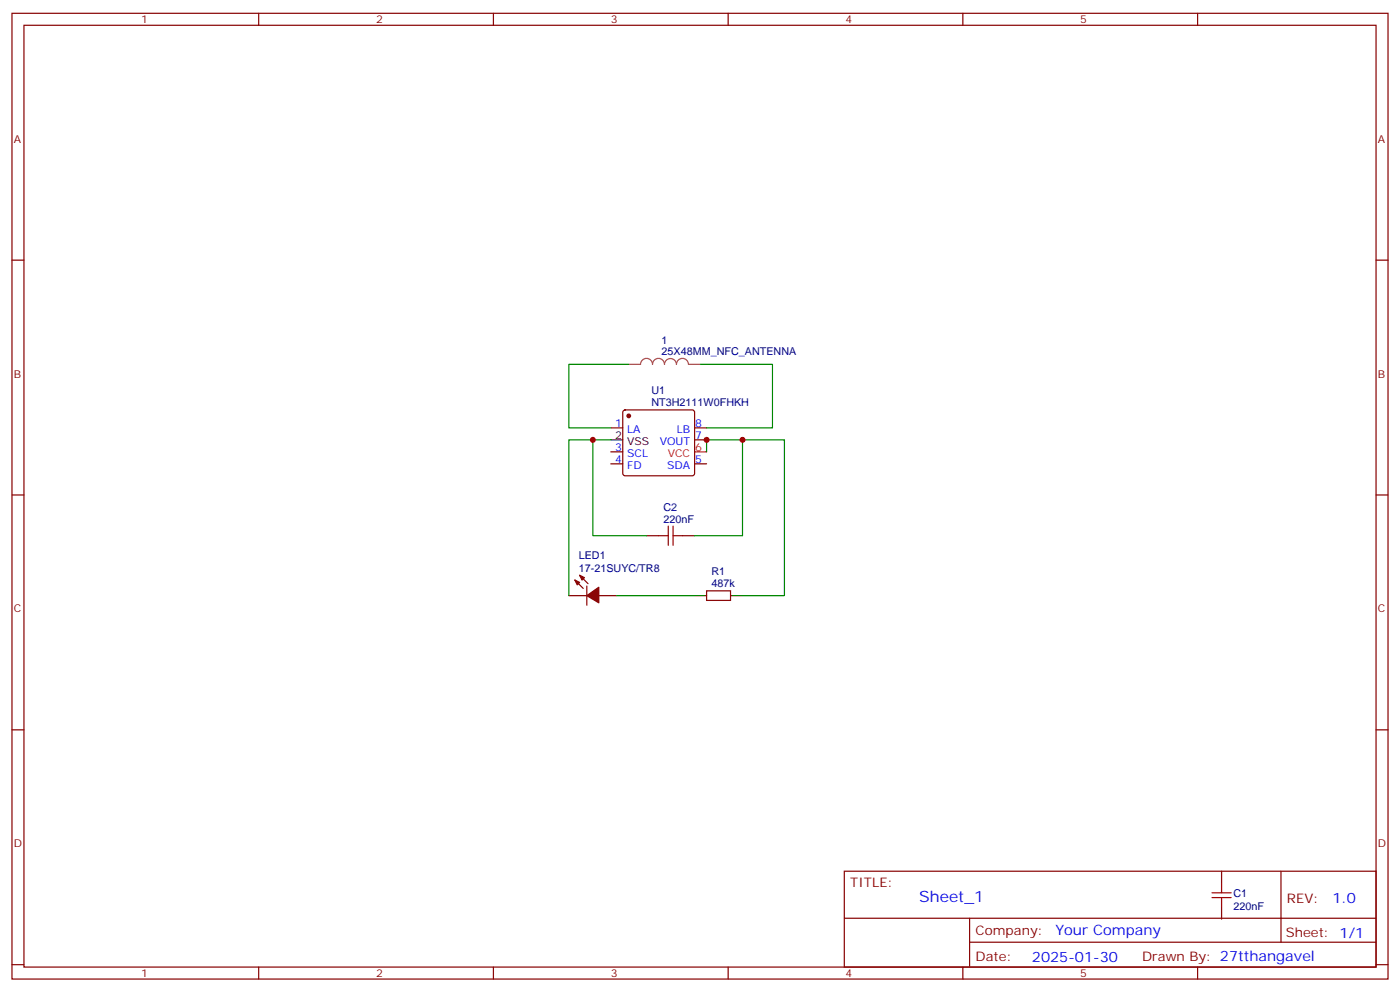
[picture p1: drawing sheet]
<svg xmlns="http://www.w3.org/2000/svg" width="412mm" height="292mm" viewBox="0 0 412 292" stroke-linecap="round" stroke-linejoin="round" font-family="sans-serif">
<g fill="none" stroke="#870000" stroke-width=".35">
<path d="M3.5 3.9h405.4v284.4h-405.4zM7.1 7.4h398.2v277.3h-398.2zM76.2 3.9v3.5M145.3 3.9v3.5M214.5 3.9v3.5M283.6 3.9v3.5M352.8 3.9v3.5M3.5 76.6h3.6M405.3 76.6h3.6M179.9 126h3.5M179.9 136.6h3.5M179.9 133h3.5"/>
<path d="M183.7 120.9l.4-.2h19.8l.5 .2 .2 .5v18l-.2 .5-.5 .2h-19.8l-.4-.2-.3-.5v-18zM204.6 126h3.5M204.6 129.5h3.5M204.6 136.6h3.5M3.5 145.7h3.6M190.5 157.7h3.5M201.1 157.7h3.5M405.3 145.7h3.6M167.6 175.4h5.3M169.3 170.8l2.5 2.4M170.7 169.4l2.5 2.4M172.9 172.5v5.7"/>
<path d="M176.4 175.4h5.3M208.1 174h7.1v2.8h-7.1zM3.5 214.9h3.6M405.3 214.9h3.6M248.7 256.5h156.6v28.2h-156.6zM359.8 256.5v3.5M377.3 256.5v20.9M248.7 270.4h156.5M285.6 277.4h119.6M285.6 270.4v14.1M359.8 267.1v3.5M3.5 284h3.6"/>
<path d="M76.2 284.7v3.6M145.3 284.7v3.6M214.5 284.7v3.6M283.6 284.7v3.6M352.8 284.7v3.6M405.3 284h3.6"/>
</g>
<path d="M204.6 133h3.5" fill="none" stroke="#f00" stroke-width=".35"/>
<path d="M179.9 129.5h3.5M204.6 175.4h3.5M215.2 175.4h3.5" fill="none" stroke="#000" stroke-width=".35"/>
<g fill="#870000" stroke="#870000" stroke-width=".35">
<path d="M169.3 170.8l1.4 .7-.7 .7z"/>
<path d="M170.7 169.4l1.5 .7-.8 .7z"/>
<path d="M172.9 175.4l3.5-2.5v4.6z"/>
<circle cx="185.2" cy="122.4" r=".53"/>
</g>
<path d="M194 157.7h2.8M196.8 154.9v5.6M198.3 157.7h2.8M198.3 154.9v5.6M357 262.9h5.7M357 264.3h5.7M359.8 260v2.9M359.8 264.3v2.8" fill="none" stroke="#a10000" stroke-width=".35"/>
<path d="M185.2 107.3h3.5a1.76 1.76 0 0 1 1.7-1.8 1.76 1.76 0 0 1 1.8 1.8 1.76 1.76 0 0 1 1.8-1.8 1.76 1.76 0 0 1 1.7 1.8 1.76 1.76 0 0 1 1.8-1.7 1.76 1.76 0 0 1 1.8 1.7 1.76 1.76 0 0 1 1.7-1.8 1.76 1.76 0 0 1 1.8 1.8M202.9 107.3h3.5" fill="none" stroke="#a64a4a" stroke-width=".35"/>
<path d="M185.2 107.3h-17.6v18.7h12.3M206.4 107.3h21.1v18.7h-19.4M174.6 129.5v28.2h15.9M179.9 129.5h-12.3v45.9M208.1 133v-3.5h23v45.9h-12.4M218.7 129.5v28.2h-14.1M181.7 175.4h22.9" fill="none" stroke="#008700" stroke-width=".35"/>
<g fill="#c00">
<circle cx="208.1" cy="129.5" r=".88"/>
<circle cx="174.6" cy="129.5" r=".88"/>
<circle cx="218.7" cy="129.5" r=".88"/>
</g>
<text font-size="4.6" fill="#00f" x="270.8" y="265.5">Sheet_1</text>
<g font-size="4.2" fill="#00f">
<text x="392.5" y="265.8">1.0</text>
<text x="310.9" y="275.3">Your Company</text>
<text x="304" y="283.1">2025-01-30</text>
</g>
<g font-size="3.9" fill="#800">
<text x="250.5" y="261.1">TITLE:</text>
<text x="379.1" y="265.8">REV:</text>
<text x="287.4" y="275.3">Company:</text>
<text x="378.7" y="275.9">Sheet: 1/1</text>
<text x="287.4" y="283">Date:</text>
<text x="336.4" y="283.1">Drawn By: 27tthangavel</text>
</g>
<g font-size="3.2" fill="#800">
<text x="41.6" y="6.9">1</text>
<text x="110.8" y="6.9">2</text>
<text x="179.9" y="6.9">3</text>
<text x="249.1" y="6.9">4</text>
<text x="318.2" y="6.9">5</text>
<text x="4.1" y="42">A</text>
<text x="405.9" y="42">A</text>
<text x="4.1" y="111.2">B</text>
<text x="405.9" y="111.2">B</text>
<text x="4.1" y="180.3">C</text>
<text x="405.9" y="180.3">C</text>
<text x="4.1" y="249.4">D</text>
<text x="405.9" y="249.4">D</text>
<text x="41.6" y="287.7">1</text>
<text x="110.8" y="287.7">2</text>
<text x="179.9" y="287.7">3</text>
<text x="249.1" y="287.7">4</text>
<text x="318.2" y="287.7">5</text>
</g>
<g font-size="3.2" fill="#000080">
<text x="194.9" y="101.2">1</text>
<text x="194.9" y="104.5">25X48MM_NFC_ANTENNA</text>
<text x="191.9" y="119.6">NT3H2111W0FHKH</text>
<text x="191.9" y="115.9">U1</text>
<text x="195.5" y="153.8">220nF</text>
<text x="195.5" y="150.6">C2</text>
<text x="170.5" y="164.6">LED1</text>
<text x="170.5" y="168.3">17-21SUYC/TR8</text>
<text x="209.5" y="172.9">487k</text>
<text x="209.5" y="169.2">R1</text>
<text x="363.4" y="267.9">220nF</text>
<text x="363.4" y="264.2">C1</text>
</g>
<g font-size="3.2" fill="#00f">
<text x="181.3" y="125.6">1</text>
<text x="204.8" y="125.6">8</text>
<text x="184.7" y="127.4">LA</text>
<text x="194.4" y="130.9">VOUT</text>
<text x="199.4" y="127.4">LB</text>
<text x="204.8" y="129.2">7</text>
<text x="181.3" y="136.2">4</text>
<text x="181.3" y="132.7">3</text>
<text x="184.7" y="138">FD</text>
<text x="184.7" y="134.4">SCL</text>
<text x="196.5" y="138">SDA</text>
<text x="204.8" y="136.2">5</text>
</g>
<g font-size="3.2">
<text x="181.3" y="129.2">2</text>
<text x="184.7" y="130.9">VSS</text>
</g>
<g font-size="3.2" fill="#f00">
<text x="196.7" y="134.4">VCC</text>
<text x="204.8" y="132.7">6</text>
</g>
</svg>
